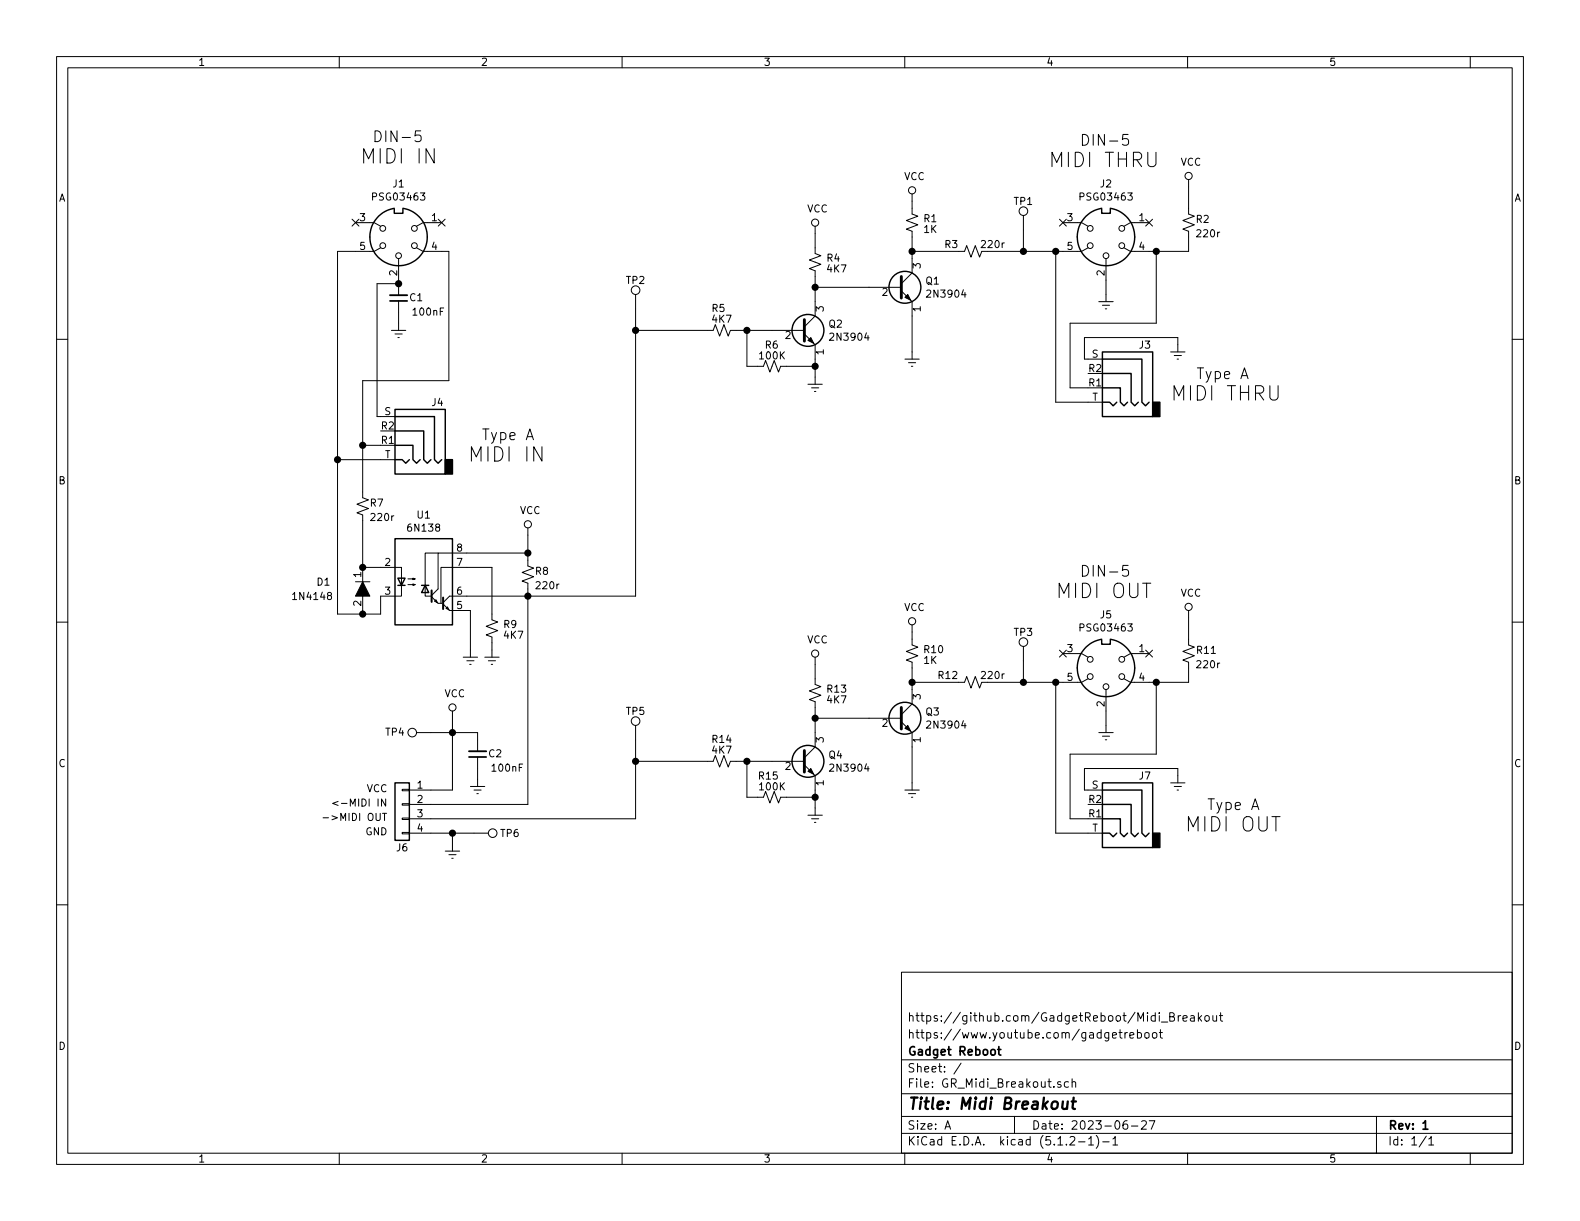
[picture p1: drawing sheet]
EESchema Schematic File Version 4
LIBS:GR_Midi_Breakout-cache
EELAYER 29 0
EELAYER END
$Descr A 11000 8500
encoding utf-8
Sheet 1 1
Title "Midi Breakout"
Date "2023-06-27"
Rev "1"
Comp "Gadget Reboot"
Comment1 "https://www.youtube.com/gadgetreboot"
Comment2 "https://github.com/GadgetReboot/Midi_Breakout"
Comment3 ""
Comment4 ""
$EndDescr
$Comp
L Device:R_Small_US R1
U 1 1
P 6350 1550
F 0 "R1" H 6275 1525 50  0000 R CNN
F 1 "1K" H 6275 1600 50  0000 R CNN
F 2 "Resistor_THT:R_Axial_DIN0207_L6.3mm_D2.5mm_P10.16mm_Horizontal" H 6350 1550 50  0001 C CNN
F 3 "~" H 6350 1550 50  0001 C CNN
	1    6350 1550
	-1   0    0    1   
$EndComp
$Comp
L Device:R_Small_US R6
U 1 1
P 5375 2550
F 0 "R6" V 5225 2600 50  0000 R CNN
F 1 "100K" V 5300 2650 50  0000 R CNN
F 2 "Resistor_THT:R_Axial_DIN0207_L6.3mm_D2.5mm_P10.16mm_Horizontal" H 5375 2550 50  0001 C CNN
F 3 "~" H 5375 2550 50  0001 C CNN
	1    5375 2550
	0    1    1    0   
$EndComp
$Comp
L power:GNDREF #PWR07
U 1 1
P 6350 2450
F 0 "#PWR07" H 6350 2200 50  0001 C CNN
F 1 "GNDREF" H 6600 2175 50  0001 C CNN
F 2 "" H 6350 2450 50  0001 C CNN
F 3 "" H 6350 2450 50  0001 C CNN
	1    6350 2450
	1    0    0    -1  
$EndComp
$Comp
L Isolator:6N138 U1
U 1 1
P 2950 4050
F 0 "U1" H 2950 4517 50  0000 C CNN
F 1 "6N138" H 2950 4426 50  0000 C CNN
F 2 "Package_DIP:DIP-8_W7.62mm_Socket_LongPads" H 3240 3750 50  0001 C CNN
F 3 "http://www.onsemi.com/pub/Collateral/HCPL2731-D.pdf" H 3240 3750 50  0001 C CNN
	1    2950 4050
	1    0    0    -1  
$EndComp
$Comp
L Device:R_Small_US R2
U 1 1
P 8275 1550
F 0 "R2" H 8425 1575 50  0000 R CNN
F 1 "220r" H 8500 1475 50  0000 R CNN
F 2 "Resistor_THT:R_Axial_DIN0207_L6.3mm_D2.5mm_P10.16mm_Horizontal" H 8275 1550 50  0001 C CNN
F 3 "~" H 8275 1550 50  0001 C CNN
	1    8275 1550
	1    0    0    -1  
$EndComp
$Comp
L Device:C_Small C1
U 1 1
P 2775 2075
F 0 "C1" H 2600 2075 50  0000 L CNN
F 1 "100nF" H 2450 2175 50  0000 L CNN
F 2 "Capacitor_THT:C_Disc_D3.8mm_W2.6mm_P2.50mm" H 2775 2075 50  0001 C CNN
F 3 "~" H 2775 2075 50  0001 C CNN
	1    2775 2075
	-1   0    0    1   
$EndComp
$Comp
L Connector:TestPoint TP2
U 1 1
P 4425 2150
F 0 "TP2" H 4425 2350 50  0000 C CNN
F 1 "TestPoint" V 4529 2222 50  0001 C CNN
F 2 "TestPoint:TestPoint_Loop_D1.80mm_Drill1.0mm_Beaded" H 4625 2150 50  0001 C CNN
F 3 "~" H 4625 2150 50  0001 C CNN
	1    4425 2150
	1    0    0    -1  
$EndComp
Text Notes 2700 5525 2    50   ~ 0
VCC
Wire Wire Line
	8000 1750 8050 1750
Wire Wire Line
	8275 1750 8275 1650
Wire Wire Line
	8275 1300 8275 1450
$Comp
L din-5:DIN-5 J2
U 1 1
P 7700 1650
F 0 "J2" H 7700 1283 50  0000 C CNN
F 1 "PSG03463" H 7700 1374 50  0000 C CNN
F 2 "footprints:DIN5" H 7700 1650 50  0001 C CNN
F 3 "" H 7700 1650 50  0001 C CNN
	1    7700 1650
	-1   0    0    1   
$EndComp
NoConn ~ 8000 1550
NoConn ~ 7400 1550
Wire Wire Line
	3000 5500 3150 5500
Wire Wire Line
	3000 5800 3150 5800
Wire Wire Line
	3150 5800 3150 5875
$Comp
L power:GNDREF #PWR021
U 1 1
P 3150 5875
F 0 "#PWR021" H 3150 5625 50  0001 C CNN
F 1 "GNDREF" H 3400 5600 50  0001 C CNN
F 2 "" H 3150 5875 50  0001 C CNN
F 3 "" H 3150 5875 50  0001 C CNN
	1    3150 5875
	1    0    0    -1  
$EndComp
$Comp
L power:VCC #PWR01
U 1 1
P 8275 1300
F 0 "#PWR01" H 8275 1150 50  0001 C CNN
F 1 "VCC" H 8292 1473 50  0000 C CNN
F 2 "" H 8275 1300 50  0001 C CNN
F 3 "" H 8275 1300 50  0001 C CNN
	1    8275 1300
	1    0    0    -1  
$EndComp
$Comp
L power:VCC #PWR015
U 1 1
P 3150 5000
F 0 "#PWR015" H 3150 4850 50  0001 C CNN
F 1 "VCC" H 3167 5173 50  0000 C CNN
F 2 "" H 3150 5000 50  0001 C CNN
F 3 "" H 3150 5000 50  0001 C CNN
	1    3150 5000
	1    0    0    -1  
$EndComp
Wire Wire Line
	3150 5500 3150 5100
$Comp
L power:GNDREF #PWR04
U 1 1
P 7700 2050
F 0 "#PWR04" H 7700 1800 50  0001 C CNN
F 1 "GNDREF" H 7950 1775 50  0001 C CNN
F 2 "" H 7700 2050 50  0001 C CNN
F 3 "" H 7700 2050 50  0001 C CNN
	1    7700 2050
	1    0    0    -1  
$EndComp
Wire Wire Line
	7700 1950 7700 2050
$Comp
L Device:R_Small_US R3
U 1 1
P 6775 1750
F 0 "R3" V 6725 1650 50  0000 R CNN
F 1 "220r" V 6725 1975 50  0000 R CNN
F 2 "Resistor_THT:R_Axial_DIN0207_L6.3mm_D2.5mm_P10.16mm_Horizontal" H 6775 1750 50  0001 C CNN
F 3 "~" H 6775 1750 50  0001 C CNN
	1    6775 1750
	0    1    1    0   
$EndComp
Wire Wire Line
	7400 1750 7350 1750
$Comp
L Transistor_BJT:2N3904 Q1
U 1 1
P 6250 2000
F 0 "Q1" H 6440 2046 50  0000 L CNN
F 1 "2N3904" H 6440 1955 50  0000 L CNN
F 2 "Package_TO_SOT_THT:TO-92_Inline_Wide" H 6450 1925 50  0001 L CIN
F 3 "https://www.fairchildsemi.com/datasheets/2N/2N3904.pdf" H 6250 2000 50  0001 L CNN
	1    6250 2000
	1    0    0    -1  
$EndComp
Wire Wire Line
	5475 2550 5675 2550
Wire Wire Line
	6350 1800 6350 1750
Wire Wire Line
	6350 1750 6675 1750
Connection ~ 6350 1750
Wire Wire Line
	6350 1750 6350 1650
$Comp
L power:VCC #PWR02
U 1 1
P 6350 1400
F 0 "#PWR02" H 6350 1250 50  0001 C CNN
F 1 "VCC" H 6367 1573 50  0000 C CNN
F 2 "" H 6350 1400 50  0001 C CNN
F 3 "" H 6350 1400 50  0001 C CNN
	1    6350 1400
	1    0    0    -1  
$EndComp
Wire Wire Line
	6350 1450 6350 1400
Wire Wire Line
	6350 2200 6350 2450
$Comp
L Transistor_BJT:2N3904 Q2
U 1 1
P 5575 2300
F 0 "Q2" H 5765 2346 50  0000 L CNN
F 1 "2N3904" H 5765 2255 50  0000 L CNN
F 2 "Package_TO_SOT_THT:TO-92_Inline_Wide" H 5775 2225 50  0001 L CIN
F 3 "https://www.fairchildsemi.com/datasheets/2N/2N3904.pdf" H 5575 2300 50  0001 L CNN
	1    5575 2300
	1    0    0    -1  
$EndComp
$Comp
L Device:R_Small_US R4
U 1 1
P 5675 1825
F 0 "R4" H 5600 1800 50  0000 R CNN
F 1 "4K7" H 5600 1875 50  0000 R CNN
F 2 "Resistor_THT:R_Axial_DIN0207_L6.3mm_D2.5mm_P10.16mm_Horizontal" H 5675 1825 50  0001 C CNN
F 3 "~" H 5675 1825 50  0001 C CNN
	1    5675 1825
	-1   0    0    1   
$EndComp
Wire Wire Line
	5675 2100 5675 2000
Wire Wire Line
	5675 2000 6050 2000
Connection ~ 5675 2000
Wire Wire Line
	5675 2000 5675 1925
$Comp
L power:VCC #PWR03
U 1 1
P 5675 1625
F 0 "#PWR03" H 5675 1475 50  0001 C CNN
F 1 "VCC" H 5692 1798 50  0000 C CNN
F 2 "" H 5675 1625 50  0001 C CNN
F 3 "" H 5675 1625 50  0001 C CNN
	1    5675 1625
	1    0    0    -1  
$EndComp
Wire Wire Line
	5675 1625 5675 1725
$Comp
L power:GNDREF #PWR08
U 1 1
P 5675 2625
F 0 "#PWR08" H 5675 2375 50  0001 C CNN
F 1 "GNDREF" H 5925 2350 50  0001 C CNN
F 2 "" H 5675 2625 50  0001 C CNN
F 3 "" H 5675 2625 50  0001 C CNN
	1    5675 2625
	1    0    0    -1  
$EndComp
Wire Wire Line
	5675 2625 5675 2550
$Comp
L Device:R_Small_US R5
U 1 1
P 5025 2300
F 0 "R5" V 5175 2375 50  0000 R CNN
F 1 "4K7" V 5100 2375 50  0000 R CNN
F 2 "Resistor_THT:R_Axial_DIN0207_L6.3mm_D2.5mm_P10.16mm_Horizontal" H 5025 2300 50  0001 C CNN
F 3 "~" H 5025 2300 50  0001 C CNN
	1    5025 2300
	0    -1   -1   0   
$EndComp
Wire Wire Line
	5125 2300 5200 2300
Connection ~ 5675 2550
Wire Wire Line
	5675 2550 5675 2500
Wire Wire Line
	5275 2550 5200 2550
Wire Wire Line
	5200 2550 5200 2300
Connection ~ 5200 2300
Wire Wire Line
	5200 2300 5375 2300
$Comp
L Connector:AudioJack4 J3
U 1 1
P 7775 2600
F 0 "J3" H 7625 2800 50  0000 R CNN
F 1 "AudioJack4" H 7445 2484 50  0001 R CNN
F 2 "footprints:PJ320A" H 7775 2600 50  0001 C CNN
F 3 "~" H 7775 2600 50  0001 C CNN
	1    7775 2600
	-1   0    0    -1  
$EndComp
Wire Wire Line
	7575 2800 7350 2800
Wire Wire Line
	7350 2800 7350 1750
Connection ~ 7350 1750
Wire Wire Line
	7350 1750 7125 1750
Wire Wire Line
	7575 2700 7450 2700
Wire Wire Line
	7450 2700 7450 2250
Wire Wire Line
	7450 2250 8050 2250
Wire Wire Line
	8050 2250 8050 1750
Connection ~ 8050 1750
Wire Wire Line
	8050 1750 8275 1750
Wire Wire Line
	7575 2500 7550 2500
Wire Wire Line
	7550 2500 7550 2350
Wire Wire Line
	7550 2350 8200 2350
Wire Wire Line
	8200 2350 8200 2400
$Comp
L power:GNDREF #PWR06
U 1 1
P 8200 2400
F 0 "#PWR06" H 8200 2150 50  0001 C CNN
F 1 "GNDREF" H 8450 2125 50  0001 C CNN
F 2 "" H 8200 2400 50  0001 C CNN
F 3 "" H 8200 2400 50  0001 C CNN
	1    8200 2400
	1    0    0    -1  
$EndComp
Text Notes 8075 1175 2    100  ~ 0
MIDI THRU
$Comp
L Connector_Generic:Conn_01x04 J6
U 1 1
P 2800 5600
F 0 "J6" H 2800 5300 50  0000 C CNN
F 1 "Conn_01x04" H 2718 5826 50  0001 C CNN
F 2 "Connector_PinHeader_2.54mm:PinHeader_1x04_P2.54mm_Vertical" H 2800 5600 50  0001 C CNN
F 3 "~" H 2800 5600 50  0001 C CNN
	1    2800 5600
	-1   0    0    -1  
$EndComp
Text Notes 2700 5725 2    50   ~ 0
->MIDI OUT
Text Notes 2700 5625 2    50   ~ 0
<-MIDI IN
Text Notes 2700 5825 2    50   ~ 0
GND
Wire Wire Line
	3075 1750 3125 1750
$Comp
L din-5:DIN-5 J1
U 1 1
P 2775 1650
F 0 "J1" H 2775 1283 50  0000 C CNN
F 1 "PSG03463" H 2775 1374 50  0000 C CNN
F 2 "footprints:DIN5" H 2775 1650 50  0001 C CNN
F 3 "" H 2775 1650 50  0001 C CNN
	1    2775 1650
	-1   0    0    1   
$EndComp
NoConn ~ 3075 1550
NoConn ~ 2475 1550
$Comp
L power:GNDREF #PWR05
U 1 1
P 2775 2250
F 0 "#PWR05" H 2775 2000 50  0001 C CNN
F 1 "GNDREF" H 3025 1975 50  0001 C CNN
F 2 "" H 2775 2250 50  0001 C CNN
F 3 "" H 2775 2250 50  0001 C CNN
	1    2775 2250
	1    0    0    -1  
$EndComp
Wire Wire Line
	2775 1950 2775 1975
Wire Wire Line
	2475 1750 2350 1750
$Comp
L Connector:AudioJack4 J4
U 1 1
P 2850 3000
F 0 "J4" H 2700 3200 50  0000 R CNN
F 1 "AudioJack4" H 2520 2884 50  0001 R CNN
F 2 "footprints:PJ320A" H 2850 3000 50  0001 C CNN
F 3 "~" H 2850 3000 50  0001 C CNN
	1    2850 3000
	-1   0    0    -1  
$EndComp
Wire Wire Line
	2650 3200 2350 3200
Wire Wire Line
	2350 3200 2350 1750
Wire Wire Line
	2650 3100 2525 3100
Wire Wire Line
	2525 2650 3125 2650
Wire Wire Line
	3125 2650 3125 1750
Wire Wire Line
	2650 2900 2625 2900
Text Notes 7875 1025 2    75   ~ 0
DIN-5
Text Notes 8925 2800 2    100  ~ 0
MIDI THRU
Text Notes 8700 2650 2    75   ~ 0
Type A
Text Notes 3050 1150 2    100  ~ 0
MIDI IN
Text Notes 2950 1000 2    75   ~ 0
DIN-5
Text Notes 3800 3225 2    100  ~ 0
MIDI IN
Text Notes 3725 3075 2    75   ~ 0
Type A
Connection ~ 2350 3200
Wire Wire Line
	2525 2650 2525 3100
Connection ~ 2525 3100
Wire Wire Line
	2775 2250 2775 2175
$Comp
L Device:R_Small_US R7
U 1 1
P 2525 3525
F 0 "R7" H 2675 3550 50  0000 R CNN
F 1 "220r" H 2750 3450 50  0000 R CNN
F 2 "Resistor_THT:R_Axial_DIN0207_L6.3mm_D2.5mm_P10.16mm_Horizontal" H 2525 3525 50  0001 C CNN
F 3 "~" H 2525 3525 50  0001 C CNN
	1    2525 3525
	1    0    0    -1  
$EndComp
Wire Wire Line
	2650 3950 2525 3950
Wire Wire Line
	2525 3950 2525 3625
Wire Wire Line
	2525 3100 2525 3425
$Comp
L dk_Diodes-Rectifiers-Single:1N4148 D1
U 1 1
P 2525 4050
F 0 "D1" V 2525 3725 50  0000 L CNN
F 1 "1N4148" V 2625 3550 50  0000 L CNN
F 2 "Diode_THT:D_DO-35_SOD27_P10.16mm_Horizontal" H 2725 4250 60  0001 L CNN
F 3 "https://www.onsemi.com/pub/Collateral/1N914-D.PDF" H 2725 4350 60  0001 L CNN
F 4 "1N4148FS-ND" H 2725 4450 60  0001 L CNN "Digi-Key_PN"
F 5 "1N4148" H 2725 4550 60  0001 L CNN "MPN"
F 6 "Discrete Semiconductor Products" H 2725 4650 60  0001 L CNN "Category"
F 7 "Diodes - Rectifiers - Single" H 2725 4750 60  0001 L CNN "Family"
F 8 "https://www.onsemi.com/pub/Collateral/1N914-D.PDF" H 2725 4850 60  0001 L CNN "DK_Datasheet_Link"
F 9 "/product-detail/en/on-semiconductor/1N4148/1N4148FS-ND/458603" H 2725 4950 60  0001 L CNN "DK_Detail_Page"
F 10 "DIODE GEN PURP 100V 200MA DO35" H 2725 5050 60  0001 L CNN "Description"
F 11 "ON Semiconductor" H 2725 5150 60  0001 L CNN "Manufacturer"
F 12 "Active" H 2725 5250 60  0001 L CNN "Status"
	1    2525 4050
	0    1    1    0   
$EndComp
Connection ~ 2525 3950
Wire Wire Line
	2350 4275 2525 4275
Wire Wire Line
	2350 3200 2350 4275
Wire Wire Line
	2650 4150 2650 4275
Wire Wire Line
	2650 4275 2525 4275
Connection ~ 2525 4275
Wire Wire Line
	2525 4275 2525 4250
Wire Wire Line
	2625 1975 2775 1975
Wire Wire Line
	2625 1975 2625 2900
Connection ~ 2775 1975
$Comp
L Device:R_Small_US R8
U 1 1
P 3675 4000
F 0 "R8" H 3825 4025 50  0000 R CNN
F 1 "220r" H 3900 3925 50  0000 R CNN
F 2 "Resistor_THT:R_Axial_DIN0207_L6.3mm_D2.5mm_P10.16mm_Horizontal" H 3675 4000 50  0001 C CNN
F 3 "~" H 3675 4000 50  0001 C CNN
	1    3675 4000
	1    0    0    -1  
$EndComp
$Comp
L power:VCC #PWR09
U 1 1
P 3675 3725
F 0 "#PWR09" H 3675 3575 50  0001 C CNN
F 1 "VCC" H 3692 3898 50  0000 C CNN
F 2 "" H 3675 3725 50  0001 C CNN
F 3 "" H 3675 3725 50  0001 C CNN
	1    3675 3725
	1    0    0    -1  
$EndComp
Wire Wire Line
	3250 4150 3675 4150
Wire Wire Line
	3675 4150 3675 4100
Wire Wire Line
	3250 3850 3675 3850
Wire Wire Line
	3675 3850 3675 3725
Wire Wire Line
	3675 3900 3675 3850
Connection ~ 3675 3850
$Comp
L Device:R_Small_US R9
U 1 1
P 3425 4375
F 0 "R9" H 3350 4350 50  0000 R CNN
F 1 "4K7" H 3350 4425 50  0000 R CNN
F 2 "Resistor_THT:R_Axial_DIN0207_L6.3mm_D2.5mm_P10.16mm_Horizontal" H 3425 4375 50  0001 C CNN
F 3 "~" H 3425 4375 50  0001 C CNN
	1    3425 4375
	-1   0    0    1   
$EndComp
Wire Wire Line
	3250 3950 3425 3950
Wire Wire Line
	3425 3950 3425 4275
$Comp
L power:GNDREF #PWR013
U 1 1
P 3425 4525
F 0 "#PWR013" H 3425 4275 50  0001 C CNN
F 1 "GNDREF" H 3675 4250 50  0001 C CNN
F 2 "" H 3425 4525 50  0001 C CNN
F 3 "" H 3425 4525 50  0001 C CNN
	1    3425 4525
	1    0    0    -1  
$EndComp
$Comp
L power:GNDREF #PWR012
U 1 1
P 3275 4525
F 0 "#PWR012" H 3275 4275 50  0001 C CNN
F 1 "GNDREF" H 3525 4250 50  0001 C CNN
F 2 "" H 3275 4525 50  0001 C CNN
F 3 "" H 3275 4525 50  0001 C CNN
	1    3275 4525
	1    0    0    -1  
$EndComp
Wire Wire Line
	3425 4525 3425 4475
Wire Wire Line
	3275 4250 3250 4250
Wire Wire Line
	3275 4250 3275 4525
Wire Wire Line
	3000 5600 3675 5600
Wire Wire Line
	3675 5600 3675 4150
Connection ~ 3675 4150
$Comp
L Device:R_Small_US R10
U 1 1
P 6350 4550
F 0 "R10" H 6275 4525 50  0000 R CNN
F 1 "1K" H 6275 4600 50  0000 R CNN
F 2 "Resistor_THT:R_Axial_DIN0207_L6.3mm_D2.5mm_P10.16mm_Horizontal" H 6350 4550 50  0001 C CNN
F 3 "~" H 6350 4550 50  0001 C CNN
	1    6350 4550
	-1   0    0    1   
$EndComp
$Comp
L Device:R_Small_US R15
U 1 1
P 5375 5550
F 0 "R15" V 5225 5600 50  0000 R CNN
F 1 "100K" V 5300 5650 50  0000 R CNN
F 2 "Resistor_THT:R_Axial_DIN0207_L6.3mm_D2.5mm_P10.16mm_Horizontal" H 5375 5550 50  0001 C CNN
F 3 "~" H 5375 5550 50  0001 C CNN
	1    5375 5550
	0    1    1    0   
$EndComp
$Comp
L power:GNDREF #PWR019
U 1 1
P 6350 5450
F 0 "#PWR019" H 6350 5200 50  0001 C CNN
F 1 "GNDREF" H 6600 5175 50  0001 C CNN
F 2 "" H 6350 5450 50  0001 C CNN
F 3 "" H 6350 5450 50  0001 C CNN
	1    6350 5450
	1    0    0    -1  
$EndComp
$Comp
L Device:R_Small_US R11
U 1 1
P 8275 4550
F 0 "R11" H 8475 4575 50  0000 R CNN
F 1 "220r" H 8500 4475 50  0000 R CNN
F 2 "Resistor_THT:R_Axial_DIN0207_L6.3mm_D2.5mm_P10.16mm_Horizontal" H 8275 4550 50  0001 C CNN
F 3 "~" H 8275 4550 50  0001 C CNN
	1    8275 4550
	1    0    0    -1  
$EndComp
Wire Wire Line
	8000 4750 8050 4750
Wire Wire Line
	8275 4750 8275 4650
Wire Wire Line
	8275 4300 8275 4450
$Comp
L din-5:DIN-5 J5
U 1 1
P 7700 4650
F 0 "J5" H 7700 4283 50  0000 C CNN
F 1 "PSG03463" H 7700 4374 50  0000 C CNN
F 2 "footprints:DIN5" H 7700 4650 50  0001 C CNN
F 3 "" H 7700 4650 50  0001 C CNN
	1    7700 4650
	-1   0    0    1   
$EndComp
NoConn ~ 8000 4550
NoConn ~ 7400 4550
$Comp
L power:VCC #PWR010
U 1 1
P 8275 4300
F 0 "#PWR010" H 8275 4150 50  0001 C CNN
F 1 "VCC" H 8292 4473 50  0000 C CNN
F 2 "" H 8275 4300 50  0001 C CNN
F 3 "" H 8275 4300 50  0001 C CNN
	1    8275 4300
	1    0    0    -1  
$EndComp
$Comp
L power:GNDREF #PWR016
U 1 1
P 7700 5050
F 0 "#PWR016" H 7700 4800 50  0001 C CNN
F 1 "GNDREF" H 7950 4775 50  0001 C CNN
F 2 "" H 7700 5050 50  0001 C CNN
F 3 "" H 7700 5050 50  0001 C CNN
	1    7700 5050
	1    0    0    -1  
$EndComp
Wire Wire Line
	7700 4950 7700 5050
$Comp
L Device:R_Small_US R12
U 1 1
P 6775 4750
F 0 "R12" V 6725 4650 50  0000 R CNN
F 1 "220r" V 6725 4975 50  0000 R CNN
F 2 "Resistor_THT:R_Axial_DIN0207_L6.3mm_D2.5mm_P10.16mm_Horizontal" H 6775 4750 50  0001 C CNN
F 3 "~" H 6775 4750 50  0001 C CNN
	1    6775 4750
	0    1    1    0   
$EndComp
Wire Wire Line
	7400 4750 7350 4750
$Comp
L Transistor_BJT:2N3904 Q3
U 1 1
P 6250 5000
F 0 "Q3" H 6440 5046 50  0000 L CNN
F 1 "2N3904" H 6440 4955 50  0000 L CNN
F 2 "Package_TO_SOT_THT:TO-92_Inline_Wide" H 6450 4925 50  0001 L CIN
F 3 "https://www.fairchildsemi.com/datasheets/2N/2N3904.pdf" H 6250 5000 50  0001 L CNN
	1    6250 5000
	1    0    0    -1  
$EndComp
Wire Wire Line
	5475 5550 5675 5550
Wire Wire Line
	6350 4800 6350 4750
Wire Wire Line
	6350 4750 6675 4750
Connection ~ 6350 4750
Wire Wire Line
	6350 4750 6350 4650
$Comp
L power:VCC #PWR011
U 1 1
P 6350 4400
F 0 "#PWR011" H 6350 4250 50  0001 C CNN
F 1 "VCC" H 6367 4573 50  0000 C CNN
F 2 "" H 6350 4400 50  0001 C CNN
F 3 "" H 6350 4400 50  0001 C CNN
	1    6350 4400
	1    0    0    -1  
$EndComp
Wire Wire Line
	6350 4450 6350 4400
Wire Wire Line
	6350 5200 6350 5450
$Comp
L Transistor_BJT:2N3904 Q4
U 1 1
P 5575 5300
F 0 "Q4" H 5765 5346 50  0000 L CNN
F 1 "2N3904" H 5765 5255 50  0000 L CNN
F 2 "Package_TO_SOT_THT:TO-92_Inline_Wide" H 5775 5225 50  0001 L CIN
F 3 "https://www.fairchildsemi.com/datasheets/2N/2N3904.pdf" H 5575 5300 50  0001 L CNN
	1    5575 5300
	1    0    0    -1  
$EndComp
$Comp
L Device:R_Small_US R13
U 1 1
P 5675 4825
F 0 "R13" H 5600 4800 50  0000 R CNN
F 1 "4K7" H 5600 4875 50  0000 R CNN
F 2 "Resistor_THT:R_Axial_DIN0207_L6.3mm_D2.5mm_P10.16mm_Horizontal" H 5675 4825 50  0001 C CNN
F 3 "~" H 5675 4825 50  0001 C CNN
	1    5675 4825
	-1   0    0    1   
$EndComp
Wire Wire Line
	5675 5100 5675 5000
Wire Wire Line
	5675 5000 6050 5000
Connection ~ 5675 5000
Wire Wire Line
	5675 5000 5675 4925
$Comp
L power:VCC #PWR014
U 1 1
P 5675 4625
F 0 "#PWR014" H 5675 4475 50  0001 C CNN
F 1 "VCC" H 5692 4798 50  0000 C CNN
F 2 "" H 5675 4625 50  0001 C CNN
F 3 "" H 5675 4625 50  0001 C CNN
	1    5675 4625
	1    0    0    -1  
$EndComp
Wire Wire Line
	5675 4625 5675 4725
$Comp
L power:GNDREF #PWR020
U 1 1
P 5675 5625
F 0 "#PWR020" H 5675 5375 50  0001 C CNN
F 1 "GNDREF" H 5925 5350 50  0001 C CNN
F 2 "" H 5675 5625 50  0001 C CNN
F 3 "" H 5675 5625 50  0001 C CNN
	1    5675 5625
	1    0    0    -1  
$EndComp
Wire Wire Line
	5675 5625 5675 5550
$Comp
L Device:R_Small_US R14
U 1 1
P 5025 5300
F 0 "R14" V 5175 5375 50  0000 R CNN
F 1 "4K7" V 5100 5375 50  0000 R CNN
F 2 "Resistor_THT:R_Axial_DIN0207_L6.3mm_D2.5mm_P10.16mm_Horizontal" H 5025 5300 50  0001 C CNN
F 3 "~" H 5025 5300 50  0001 C CNN
	1    5025 5300
	0    -1   -1   0   
$EndComp
Wire Wire Line
	5125 5300 5200 5300
Connection ~ 5675 5550
Wire Wire Line
	5675 5550 5675 5500
Wire Wire Line
	5275 5550 5200 5550
Wire Wire Line
	5200 5550 5200 5300
Connection ~ 5200 5300
Wire Wire Line
	5200 5300 5375 5300
$Comp
L Connector:AudioJack4 J7
U 1 1
P 7775 5600
F 0 "J7" H 7625 5800 50  0000 R CNN
F 1 "AudioJack4" H 7445 5484 50  0001 R CNN
F 2 "footprints:PJ320A" H 7775 5600 50  0001 C CNN
F 3 "~" H 7775 5600 50  0001 C CNN
	1    7775 5600
	-1   0    0    -1  
$EndComp
Wire Wire Line
	7575 5800 7350 5800
Wire Wire Line
	7350 5800 7350 4750
Connection ~ 7350 4750
Wire Wire Line
	7350 4750 7125 4750
Wire Wire Line
	7575 5700 7450 5700
Wire Wire Line
	7450 5700 7450 5250
Wire Wire Line
	7450 5250 8050 5250
Wire Wire Line
	8050 5250 8050 4750
Connection ~ 8050 4750
Wire Wire Line
	8050 4750 8275 4750
Wire Wire Line
	7575 5500 7550 5500
Wire Wire Line
	7550 5500 7550 5350
Wire Wire Line
	7550 5350 8200 5350
Wire Wire Line
	8200 5350 8200 5400
$Comp
L power:GNDREF #PWR017
U 1 1
P 8200 5400
F 0 "#PWR017" H 8200 5150 50  0001 C CNN
F 1 "GNDREF" H 8450 5125 50  0001 C CNN
F 2 "" H 8200 5400 50  0001 C CNN
F 3 "" H 8200 5400 50  0001 C CNN
	1    8200 5400
	1    0    0    -1  
$EndComp
Text Notes 8025 4175 2    100  ~ 0
MIDI OUT
Text Notes 7875 4025 2    75   ~ 0
DIN-5
Text Notes 8925 5800 2    100  ~ 0
MIDI OUT
Text Notes 8775 5650 2    75   ~ 0
Type A
$Comp
L Device:C_Small C2
U 1 1
P 3325 5250
F 0 "C2" H 3150 5250 50  0000 L CNN
F 1 "100nF" H 3000 5350 50  0000 L CNN
F 2 "Capacitor_THT:C_Disc_D3.8mm_W2.6mm_P2.50mm" H 3325 5250 50  0001 C CNN
F 3 "~" H 3325 5250 50  0001 C CNN
	1    3325 5250
	-1   0    0    1   
$EndComp
$Comp
L power:GNDREF #PWR018
U 1 1
P 3325 5425
F 0 "#PWR018" H 3325 5175 50  0001 C CNN
F 1 "GNDREF" H 3575 5150 50  0001 C CNN
F 2 "" H 3325 5425 50  0001 C CNN
F 3 "" H 3325 5425 50  0001 C CNN
	1    3325 5425
	1    0    0    -1  
$EndComp
Wire Wire Line
	3325 5425 3325 5350
Wire Wire Line
	3325 5100 3325 5150
Wire Wire Line
	3325 5100 3150 5100
Connection ~ 3150 5100
Wire Wire Line
	3150 5100 3150 5000
Wire Wire Line
	4925 5300 4425 5300
Wire Wire Line
	4425 5300 4425 5700
Wire Wire Line
	4425 5700 3000 5700
Wire Wire Line
	4925 2300 4425 2300
Wire Wire Line
	4425 2300 4425 4150
Wire Wire Line
	4425 4150 3675 4150
Wire Wire Line
	4425 2150 4425 2300
Connection ~ 4425 2300
$Comp
L Connector:TestPoint TP5
U 1 1
P 4425 5150
F 0 "TP5" H 4425 5350 50  0000 C CNN
F 1 "TestPoint" V 4529 5222 50  0001 C CNN
F 2 "TestPoint:TestPoint_Loop_D1.80mm_Drill1.0mm_Beaded" H 4625 5150 50  0001 C CNN
F 3 "~" H 4625 5150 50  0001 C CNN
	1    4425 5150
	1    0    0    -1  
$EndComp
Wire Wire Line
	4425 5150 4425 5300
Connection ~ 4425 5300
$Comp
L Connector:TestPoint TP4
U 1 1
P 3000 5100
F 0 "TP4" V 3000 5350 50  0000 C CNN
F 1 "TestPoint" V 3104 5172 50  0001 C CNN
F 2 "TestPoint:TestPoint_Loop_D1.80mm_Drill1.0mm_Beaded" H 3200 5100 50  0001 C CNN
F 3 "~" H 3200 5100 50  0001 C CNN
	1    3000 5100
	0    -1   -1   0   
$EndComp
Wire Wire Line
	3000 5100 3150 5100
$Comp
L Connector:TestPoint TP6
U 1 1
P 3300 5800
F 0 "TP6" V 3300 6050 50  0000 C CNN
F 1 "TestPoint" V 3404 5872 50  0001 C CNN
F 2 "TestPoint:TestPoint_Loop_D1.80mm_Drill1.0mm_Beaded" H 3500 5800 50  0001 C CNN
F 3 "~" H 3500 5800 50  0001 C CNN
	1    3300 5800
	0    1    1    0   
$EndComp
Wire Wire Line
	3300 5800 3150 5800
Connection ~ 3150 5800
$Comp
L Connector:TestPoint TP1
U 1 1
P 7125 1600
F 0 "TP1" H 7125 1800 50  0000 C CNN
F 1 "TestPoint" V 7229 1672 50  0001 C CNN
F 2 "TestPoint:TestPoint_Loop_D1.80mm_Drill1.0mm_Beaded" H 7325 1600 50  0001 C CNN
F 3 "~" H 7325 1600 50  0001 C CNN
	1    7125 1600
	1    0    0    -1  
$EndComp
Wire Wire Line
	7125 1600 7125 1750
Connection ~ 7125 1750
Wire Wire Line
	7125 1750 6875 1750
$Comp
L Connector:TestPoint TP3
U 1 1
P 7125 4600
F 0 "TP3" H 7125 4800 50  0000 C CNN
F 1 "TestPoint" V 7229 4672 50  0001 C CNN
F 2 "TestPoint:TestPoint_Loop_D1.80mm_Drill1.0mm_Beaded" H 7325 4600 50  0001 C CNN
F 3 "~" H 7325 4600 50  0001 C CNN
	1    7125 4600
	1    0    0    -1  
$EndComp
Wire Wire Line
	7125 4600 7125 4750
Connection ~ 7125 4750
Wire Wire Line
	7125 4750 6875 4750
$EndSCHEMATC
